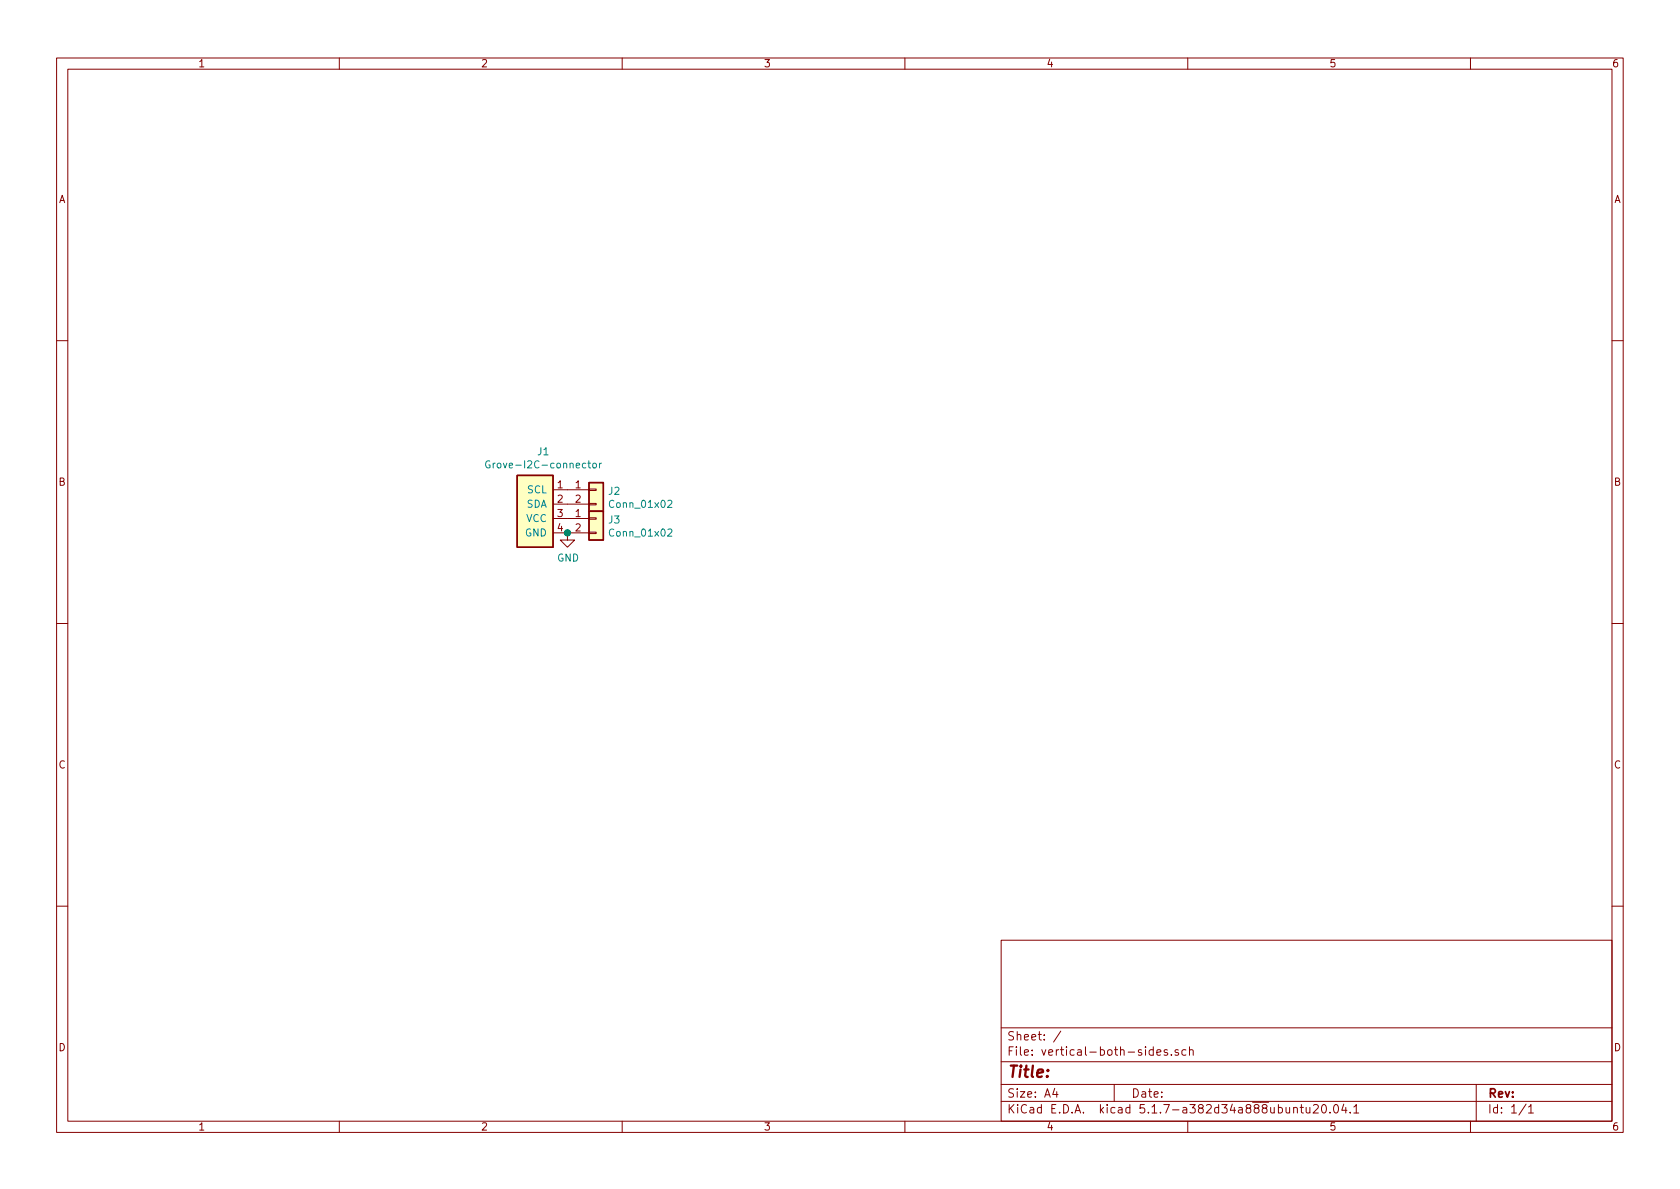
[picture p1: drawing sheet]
<svg xmlns="http://www.w3.org/2000/svg" width="297mm" height="210mm" viewBox="0 0 297 210" stroke-linecap="round" stroke-linejoin="round" font-family="sans-serif">
<g fill="none" stroke="#840000" stroke-width=".18">
<path d="M10 10.3h277v189.9h-277zM12 12.2h273v186.1h-273zM60 10.3v1.9M110 10.3v1.9M160 10.3v1.9M210 10.3v1.9M260 10.3v1.9M10 60.2h2M285 60.2h2M97.8 86.6h6.3M97.8 89.1h6.3M97.8 91.7h6.3"/>
<path d="M97.8 94.2h6.3M100.3 94.2v1.3h1.3l-1.3 1.3-1.2-1.3h1.2M104.1 89h1.3v.3h-1.3zM104.1 86.5h1.3v.2h-1.3zM104.1 94.1h1.3v.3h-1.3zM104.1 91.6h1.3v.2h-1.3zM10 110.3h2M285 110.3h2M10 160.2h2M177 166.3h108v32h-108zM285 160.2h2M60 198.3v1.9"/>
<path d="M110 198.3v1.9M160 198.3v1.9M177 194.8h108M177 191.8h108M177 187.8h108M177 181.8h108M186.5 192.5l-.4 1h1M186.8 193v1M187.6 182.3l-1.3 2M197 191.8v3M203.9 185.7l-.4-.1-.3 .3 .1 .6 .2 .1 .4-.1M203.9 185.1v1.5"/>
<path d="M204.5 186.1l.8-.1-.1-.3-.5-.1-.2 .2 .1 .7h.6M206.4 185.7a.37 .37 0 0 0-.6 .1l.1 .2 .5 .2 .1 .1-.3 .3-.4-.1M207.1 186.5v.1M208.3 185.7a.37 .37 0 0 0-.6 .1l.1 .2 .5 .2 .1 .1-.2 .3-.5-.1M209.7 185.7l-.5-.1-.2 .3v.6l.2 .1 .5-.1M210 198.3v1.9M210.3 185.7h.1a.37 .37 0 0 1 .6 .1v.8M210.3 185.1v1.5M228.7 196l.1-.1a.37 .37 0 0 1 .6 .1v.8M228.7 195.8v1M229.9 195.8h.6M230.1 195.3v1.3l.4 .2"/>
<path d="M230.9 195.8v.8a.39 .39 0 0 0 .7 .1M231.6 195.8v1M232.2 195.5l.2-.2h.4l.2 .2 .1 .3-.9 1h.9M233.8 195.5l.2-.2a.8 .8 0 0 1 .5 .8 .8 .8 0 0 1-.5 .7l-.2-.1-.1-.4zM235.2 196.7v.1M235.9 195.5l.2-.2a.81 .81 0 0 1 .6 .6 .81 .81 0 0 1-.3 .8l-.1 .1a.79 .79 0 0 1-.4-1.3zM237.6 195.2l-.4 1.1h1M237.9 195.8v1M238.7 196.7v.1M239.4 195.8l.4-.5v1.5M239.4 196.8h.8M260 198.3v1.9"/>
<path d="M261 191.8v6.5M269.8 195.2l-1.2 2M270.3 195.8l.4-.5v1.5M270.3 196.8h.8"/>
</g>
<g fill="#ffffc2" stroke="#ffffc2" stroke-width=".18">
<path d="M91.4 84.1h6.4v12.7h-6.4z"/>
<path d="M104.1 85.3h2.6v5.1h-2.6z"/>
<path d="M104.1 90.4h2.6v5.1h-2.6z"/>
</g>
<path d="M91.4 84.1h6.4v12.7h-6.4zM104.1 85.3h2.6v5.1h-2.6zM104.1 90.4h2.6v5.1h-2.6z" fill="none" stroke="#840000" stroke-width=".25"/>
<path d="M86.6 81.6a.59 .59 0 0 0-.8 .5 .59 .59 0 0 0 .8 .6v-.5h-.2M103.9 81.9h.5M104.1 81.5v1.1l.3 .1M104.9 82l.3-.1 .3 .2-.2 .6h-.3l-.1-.1zM106 81.9v.8M106.3 81.9l-.3 .2M118.1 88.6l.5-.1 .2 .3-.1 .2-.7 .7h.8M118.1 93.7l.5-.2 .2 .4-.1 .2-.7 .7h.8" fill="none" stroke="#008484" stroke-width=".18"/>
<circle cx="100.3" cy="94.2" r=".51" fill="#008400" stroke="#008400" stroke-width=".25"/>
<text font-size="2.8" fill="#840000" x="178" y="190.5">Title:</text>
<g font-size="2.1" fill="#840000">
<text x="178" y="184">Sheet: /</text>
<text x="178" y="186.7">File: vertical-both-sides.sch</text>
<text x="178" y="196.9">KiCad E.D.A. kicad 5.1.7-a382d34a888ubuntu20.04.1</text>
<text x="178" y="194.1">Size: A4</text>
<text x="200" y="194.1">Date:</text>
<text x="263" y="194.1">Rev:</text>
<text x="263" y="196.9">Id: 1/1</text>
</g>
<g font-size="1.8" fill="#840000">
<text x="35" y="11.9">1</text>
<text x="85" y="11.9">2</text>
<text x="135" y="11.9">3</text>
<text x="185" y="11.9">4</text>
<text x="235" y="11.9">5</text>
<text x="285" y="11.9">6</text>
<text x="10.4" y="35.9">A</text>
<text x="285.4" y="35.9">A</text>
<text x="10.4" y="85.9">B</text>
<text x="98.6" y="86.4">1</text>
<text x="98.6" y="88.9">2</text>
<text x="101.8" y="86.4">1</text>
<text x="101.8" y="88.9">2</text>
<text x="285.4" y="85.9">B</text>
<text x="98.6" y="91.4">3</text>
<text x="98.6" y="94">4</text>
<text x="101.8" y="91.4">1</text>
<text x="101.8" y="94">2</text>
<text x="10.4" y="135.9">C</text>
<text x="285.4" y="135.9">C</text>
<text x="10.4" y="185.9">D</text>
<text x="285.4" y="185.9">D</text>
<text x="35" y="199.9">1</text>
<text x="85" y="199.9">2</text>
<text x="135" y="199.9">3</text>
<text x="185" y="199.9">4</text>
<text x="235" y="199.9">5</text>
<text x="285" y="199.9">6</text>
</g>
<g font-size="1.8" fill="#008484">
<text x="87.3" y="82.8">Grove-I2C-connector</text>
<text x="95.1" y="80.5">J1</text>
<text x="93" y="89.8">SDA</text>
<text x="93.2" y="87.2">SCL</text>
<text x="107.6" y="87.5">J2</text>
<text x="108.1" y="89.8">Conn_01x02</text>
<text x="92.8" y="94.9">GND</text>
<text x="93" y="92.3">VCC</text>
<text x="107.6" y="92.6">J3</text>
<text x="108.1" y="94.9">Conn_01x02</text>
<text x="98.5" y="99.3">GND</text>
</g>
</svg>
